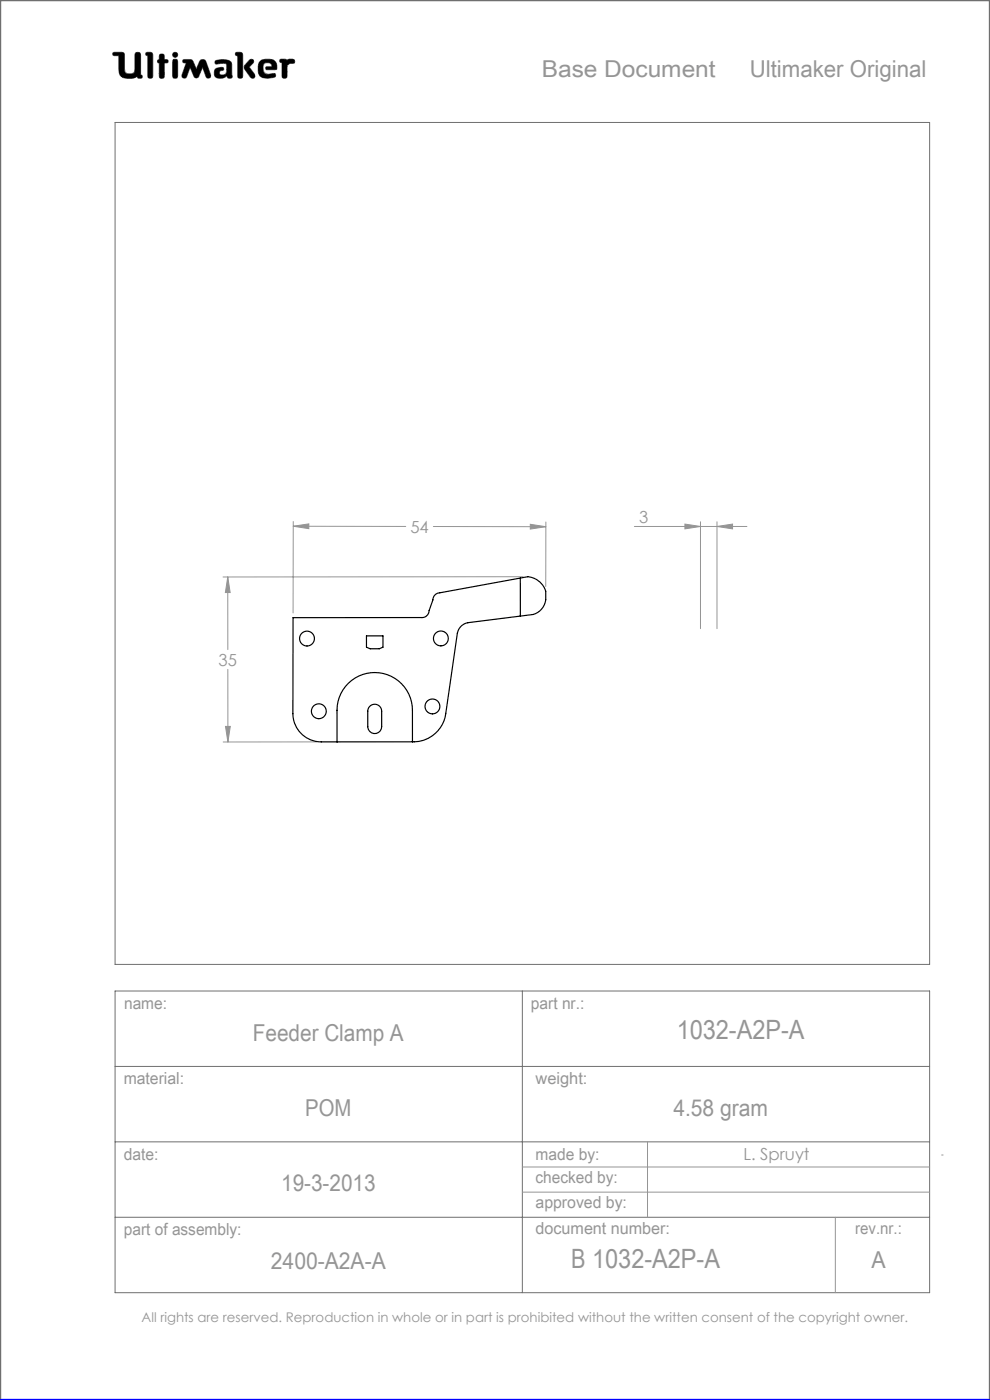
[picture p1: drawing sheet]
<svg xmlns="http://www.w3.org/2000/svg" width="210mm" height="297mm" viewBox="0 0 210 297" stroke-linecap="round" stroke-linejoin="round" font-family="sans-serif">
<g fill="none" stroke="#6f6f6f" stroke-width=".21">
<path d="M24 11.1h1.8l.5 .2 .2 4a1.62 1.62 0 0 0 2 0l.2-4a.65 .65 0 0 1 .7-.2 .65 .65 0 0 1 .4 .6v4.2l.3 .1-.1 .6a.65 .65 0 0 1-.9-.3 4 4 0 0 1-3 .2l-.6-.5-.2-.6-.1-3.6h-1.2l-.1-.3zM29.1 16.2v.1M31 11.1l1.2 .1 .2 .4v4.8a.59 .59 0 0 1-.7 .2 .59 .59 0 0 1-.4-.5v-4.3l-.4-.1zM33.8 13.4h.1M33.8 12.6h.1M33.8 12.6l-.3 .1-.1 .3 .1 .3 .3 .1M33.8 12.6v-1a.59 .59 0 0 1 .7-.1 .59 .59 0 0 1 .4 .5v.6l.6 .1a.4 .4 0 0 1 0 .6l-.6 .1-.1 3.1a.59 .59 0 0 1-.6 .1 .59 .59 0 0 1-.4-.5v-2.7M36.8 12.6h.7l.2 .5v3l-.2 .4-.3 .1-.4-.1-.2-.4v-3zM38.9 12.7l1.3-.1 .6 .2 .8 1.9 .9-2 .6-.1 .4 .1 1.2 3.2v.5l-.4 .2-.4-.1-.9-2.2-.9 2-.5 .3-.3-.2-1-2.1-.7 1.9-.3 .4-.5-.1-.2-.1v-.5l.9-2.6-.7-.1zM42.1 16.2h.1M45.7 12.9a3.6 3.6 0 0 1 3.3 .3l.2 .5v2.1a.53 .53 0 0 1-.2 .8l-.7-.1-.2-.4a1.97 1.97 0 0 1-2.5 .2 1.34 1.34 0 0 1 .4-1.8l1.3-.2 .1 .6a.74 .74 0 0 0-.9 .7 .95 .95 0 0 0 1.4 .1l.2-.6-.1-1.5a2.7 2.7 0 0 0-2 0l-.4-.2zM50.1 11.1l1.2 .1 .2 .4-.1 4.8a.59 .59 0 0 1-.6 .2 .59 .59 0 0 1-.4-.5v-4.3l-.4-.1z"/>
<path d="M52.9 12.8l.4-.2 .4 .1 .1 .4-.9 1.1 1.1 1.5 .1 .6-.2 .3h-.4a5.9 5.9 0 0 1-1.7-2.3l.2-.5zM56.6 14.8h.1M56.6 14.8l-.3-.3 .2-.3 1.2-.1-.2-.5a1.04 1.04 0 0 0-1.7 .5l.2 1.3 .8 .4M56.6 14.8h1.7l.4-.2a1.66 1.66 0 0 0-1.5-2l-1.7 .1a2.65 2.65 0 0 0-.3 3.5 3.5 3.5 0 0 0 3.2 .1l.1-.3-.2-.4-1.5 .2M56.8 15.8h.1M59.5 12.6h1.1l.3 .2a1.21 1.21 0 0 1 1.5-.1l.1 .6-1 .2-.6 .4-.1 2.5a.59 .59 0 0 1-.6 .2 .59 .59 0 0 1-.4-.5v-2.8l-.4-.2zM24.4 26h172.8v178.6h-172.8zM24.4 210.2h172.8v64h-172.8zM110.8 210.2v64M24.4 226.2h172.8M24.4 242.2h172.8M24.4 258.2h172.8"/>
<circle cx="37.2" cy="11.6" r=".56"/>
</g>
<path d="M0 297v-297h210v297" fill="none" stroke="#6f6f6f" stroke-width=".5"/>
<g fill="none" stroke="#959595" stroke-width=".21">
<path d="M62.2 111.6l23.9 .1M62.2 111.6l3.3-.5v1.1zM62.2 110.6v19.4M91.9 111.7h23.9M112.5 111.2l3.3 .5-3.3 .5zM115.8 110.7v13.7M134.6 111.7h23.8M145.3 111.2l3.3 .5-3.3 .5zM148.6 110.7v22.7M152.1 111.7l3.3-.5v1zM152.1 110.7v22.7M48.3 122.4v15.4"/>
<path d="M48.3 122.4l.5 3.3h-1zM110.9 122.3l-63.6 .1M47.8 154.1h1l-.5 3.3zM48.3 142v15.4M67.1 157.4h-19.8M110.8 247.6h86.4M110.8 252.9h86.4M137.4 242.2v16M177.2 258.2v16M199.7 245h.4"/>
</g>
<path d="M0 297h210" fill="none" stroke="#00f" stroke-width=".5"/>
<path d="M45.7 12.9l-.1 .4 .2 .3 1.7-.2 .6 .2-.1 1.8-.2 .4-.5 .1a.54 .54 0 0 1-.8-.5 .54 .54 0 0 1 .8-.5l.2-.1-.1-.4-.4-.1a1.31 1.31 0 0 0-1.5 .9 1.14 1.14 0 0 0 .3 1.2 1.14 1.14 0 0 0 1.2 .2l.8-.3a.23 .23 0 0 1 .3-.2 .23 .23 0 0 1 .2 .4 .58 .58 0 0 0 .8 .1 .58 .58 0 0 0 .1-.9v-2a1.32 1.32 0 0 0-1.7-1.1zM50 11.2v.5l.4 .1v4.5l.2 .3h.6l.3-.4v-4.7l-.4-.4zM53 12.7l-1.1 1.2-.1 .5 1.4 2.1 .6 .1 .3-.3v-.4l-1.2-1.7 .9-.9v-.4l-.3-.3zM55.1 13a2.66 2.66 0 0 0 .3 3.4l1.4 .2 1.3-.2 .4-.3-.2-.5-1.5 .2-.6-.2-.3-.4-.1-.9a.98 .98 0 0 1 .7-1 .98 .98 0 0 1 1.1 .5l.1 .3-1.2 .1-.1 .4 .2 .2h1.6a.49 .49 0 0 0 .5-.2 .49 .49 0 0 0 0-.6 1.57 1.57 0 0 0-2-1.4h-.9zM59.4 12.6v.5l.4 .2v3l.3 .3h.5l.3-.4v-2.3l.6-.4 .9-.1 .1-.6-.4-.3-.9 .1-.3 .2-.3-.2zM36.7 12.6l-.1 3.7 .2 .3h.6l.3-.4v-3.3l-.3-.3zM36.6 11.6a.56 .56 0 0 0 1.1 0 .56 .56 0 0 0-1.1 0zM33.9 11.6l-.1 1-.3 .2-.1 .3 .4 .3v3l.2 .2h.5l.3-.1 .1-.3v-2.8l.7-.1 .1-.4-.2-.2-.6-.1-.2-1.1zM31 11.2l-.1 .5 .4 .1 .1 4.5 .2 .3h.5l.3-.4v-4.7l-.4-.4zM38.8 12.7v.6h.7l-.9 2.7 .2 .5 .4 .1 .3-.2 .8-2.1 .9 2 .2 .2h.4l.3-.2 .9-2 .8 2.1 .5 .2 .4-.3v-.4l-1-2.8-.3-.4-.5-.1-.4 .2-.9 1.9-.9-2-.5-.1zM24 11.2l-.1 .3 .2 .3h1.1v2.7a1.73 1.73 0 0 0 2.1 2.1 2.42 2.42 0 0 0 1.8-.4l.3 .4h.6l.2-.3-.1-.3-.3-.1v-4.3l-.1-.3-.2-.2h-.6l-.3 .4v3.4a.89 .89 0 0 1-1.3 .8 .81 .81 0 0 1-.9-1.1l-.1-3.3-.5-.2z" fill-rule="evenodd" fill="#000"/>
<path d="M48.3 122.4l.5 3.3h-1zM47.8 154.1h1l-.5 3.3zM62.2 111.6l3.3-.5v1.1zM112.5 111.2l3.3 .5-3.3 .5zM145.3 111.2l3.3 .5-3.3 .5zM152.1 111.7l3.3-.5v1z" fill="#959595"/>
<g fill="none" stroke="#000" stroke-width=".25">
<path d="M77.7 134.9h3.5v2.4l-.8 .3h-1.9l-.8-.3zM99.3 132.1h.1M110.4 122.6l-17.1 3.2a1.49 1.49 0 0 0-1.5 1.5l-.8 2.2a1.49 1.49 0 0 1-1.6 1.5h-27.2l-.1 20.4a6 6 0 0 0 6 6h19.8a6.9 6.9 0 0 0 6.7-6l2.4-17a2.79 2.79 0 0 1 2.3-2.3M110.4 122.6a4.1 4.1 0 0 1 5.4 2.8 5.1 5.1 0 0 1-.4 3 3.8 3.8 0 0 1-3.6 2.1l-1.4 .2M110.4 122.6v8.1M110.4 130.7l-11.1 1.4M78.5 149.8a1.47 1.47 0 0 1 1.6-.3 1.47 1.47 0 0 1 .9 1.4v3.3a1.47 1.47 0 0 1-1.5 1.4 1.47 1.47 0 0 1-1.5-1.4v-3.6zM87.5 157.4v-6.7a8 8 0 0 0-8-8 8 8 0 0 0-8 8v6.7"/>
<circle cx="65.1" cy="135.5" r="1.57"/>
<circle cx="93.5" cy="135.4" r="1.57"/>
<circle cx="67.6" cy="150.9" r="1.58"/>
<circle cx="91.7" cy="149.9" r="1.57"/>
</g>
<g font-size="5.6" fill="#959595">
<text x="143.5" y="220.3">1032-A2P-A</text>
<text x="121.1" y="269.1">B 1032-A2P-A</text>
</g>
<g font-size="4.9" fill="#959595">
<text x="114.9" y="16.3">Base Document</text>
<text x="159" y="16.3">Ultimaker Original</text>
<text x="53.7" y="220.9">Feeder Clamp A</text>
<text x="64.7" y="236.7">POM</text>
<text x="142.8" y="236.7">4.58 gram</text>
<text x="59.6" y="252.7">19-3-2013</text>
<text x="57.5" y="269.3">2400-A2A-A</text>
<text x="184.9" y="269.1">A</text>
</g>
<g font-size="3.5" fill="#959595">
<text x="87" y="113">54</text>
<text x="135.5" y="110.9">3</text>
<text x="46.4" y="141.2">35</text>
<text x="26.3" y="214.1">name:</text>
<text x="112.6" y="214">part nr.:</text>
<text x="26.2" y="229.9">material:</text>
<text x="113.6" y="229.9">weight:</text>
<text x="26.3" y="246">date:</text>
<text x="113.6" y="246">made by:</text>
<text x="113.6" y="251.1">checked by:</text>
<text x="157.7" y="246.2">L. Spruyt</text>
<text x="113.6" y="256.3">approved by:</text>
<text x="26.3" y="262">part of assembly:</text>
<text x="113.6" y="261.8">document number:</text>
<text x="181.4" y="261.9">rev.nr.:</text>
</g>
<text font-size="2.8" fill="#959595" x="30" y="280.4">All rights are reserved. Reproduction in whole or in part is prohibited without the written consent of the copyright owner.</text>
</svg>
